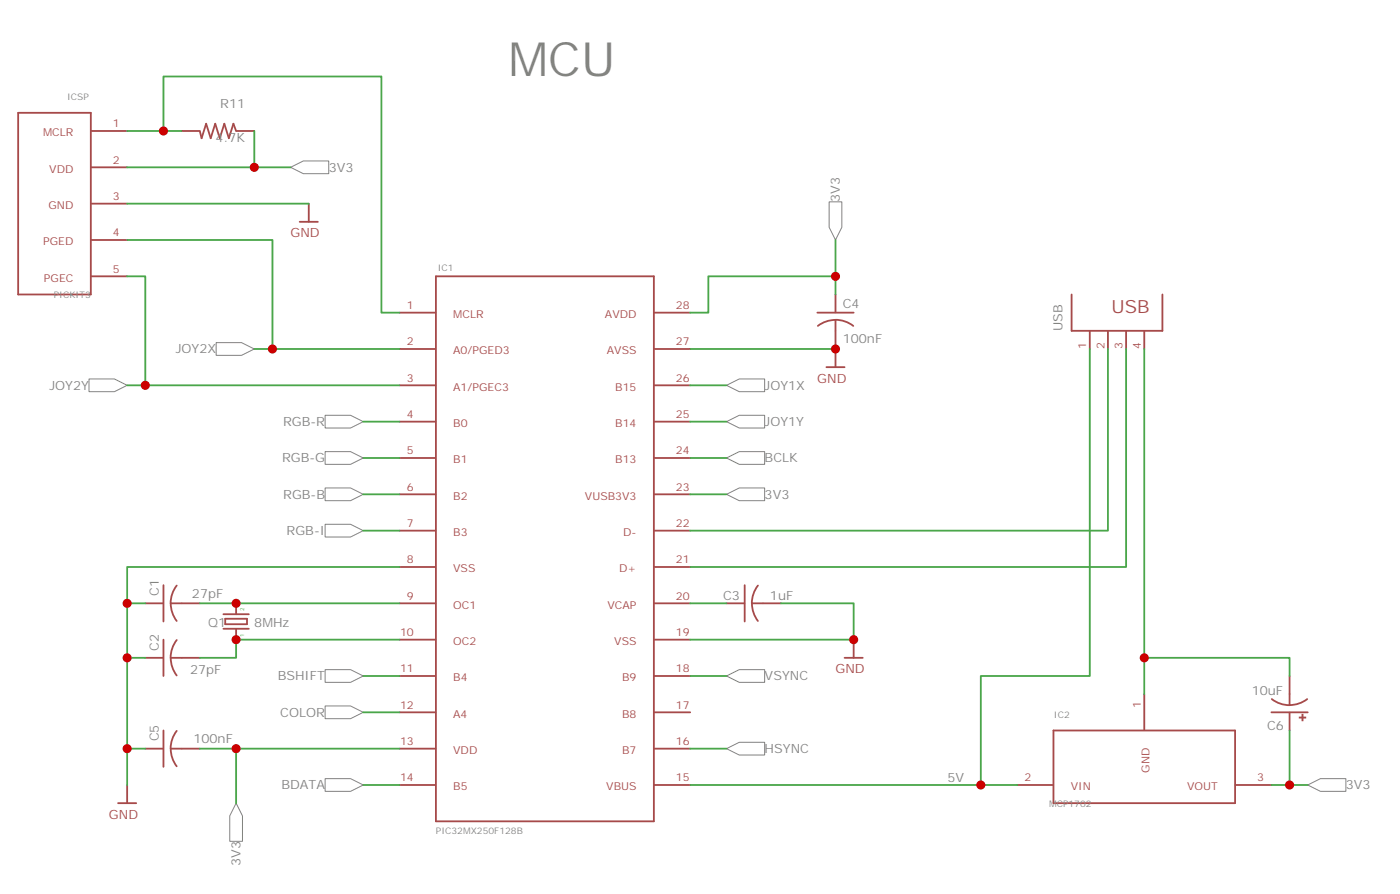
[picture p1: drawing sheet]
<svg xmlns="http://www.w3.org/2000/svg" width="272mm" height="174mm" viewBox="0 0 272 174" stroke-linecap="round" stroke-linejoin="round" font-family="sans-serif">
<path d="M208.1 57.2v7h17.7v-7M211.7 64.3v3.5M215.2 64.3v3.5M218.7 64.3v3.5M222.2 64.3v3.5M43.4 119.3h4.9M45.9 117.2v2.1M43.4 122.1h4.9M43.7 120.2h4.3v1h-4.3zM45.9 122.1v2.1" fill="none" stroke="#a64a4a" stroke-width=".35"/>
<g fill="#a64a4a">
<circle cx="45.9" cy="117.2" r=".18"/>
<circle cx="45.9" cy="124.2" r=".18"/>
</g>
<g fill="none" stroke="#a64a4a" stroke-width=".35">
<path d="M3.5 21.9h14.1v35.3h-14.1zM17.8 25.4h6.9M17.8 32.5h6.9M17.8 39.5h6.9M35.3 25.4h3.4M38.8 25.4l.4 1.4 .8-2.8 .9 2.8 .9-2.8 .9 2.8 .9-2.8 .8 2.8 .9-2.8 .6 1.4M45.9 25.4h3.5M60 39.5v3.6M17.8 53.7h6.9M17.8 46.6h6.9M58.2 43.1h3.5M84.7 53.7h42.3v105.8h-42.3z"/>
<path d="M162.3 57.2v3.5M77.6 60.7h7M77.6 67.8h7M77.6 74.8h7M127.1 60.7h7M127.1 67.8h7M127.1 74.8h7M158.7 60.7h7.1M160.5 71.3h3.5M162.3 62.1l-1.8 .3-1.6 .9M162.3 62.1v2.1M162.3 64.3v7"/>
<path d="M162.3 62.1l1.8 .3 1.6 .9M77.6 81.9h7M77.6 88.9h7M77.6 96h7M127.1 81.9h7M127.1 88.9h7M127.1 96h7M28.2 117.2h3.5M31.7 113.6v7.1M34.3 113.7l-.9 1.6-.3 1.9M35.3 117.2h-2.1l.3 1.8 .8 1.6M35.3 117.2h3.5"/>
<path d="M77.6 117.2h7M77.6 103h7M77.6 110.1h7M127.1 117.2h7M127.1 103h7M127.1 110.1h7M141.1 117.2h3.5M144.6 113.6v7.1M147.2 113.7l-.9 1.6-.3 1.9M148.2 117.2h-2.2l.3 1.8 .9 1.6M148.2 117.2h3.5M28.2 127.7h3.5"/>
<path d="M31.7 124.2v7.1M34.3 124.3l-.9 1.6-.3 1.8M35.3 127.7h-2.1l.3 1.8 .8 1.7M35.3 127.7h3.5M77.6 124.2h7M77.6 131.3h7M77.6 138.3h7M127.1 124.2h7M127.1 131.3h7M127.1 138.3h7M164 127.7h3.6M165.8 124.2v3.5"/>
<path d="M222.2 134.8v6.9M246.9 138.3h7.1M247 135.7l1.6 .9 1.9 .3M250.5 131.3v3.4M250.5 134.8v2.1M250.5 138.4v3.5M253.9 135.8l-1.6 .8-1.8 .3M22.9 156h3.6M24.7 152.4v3.6M28.2 145.4h3.5M31.7 141.9v7M34.3 141.9l-.9 1.7-.3 1.8"/>
<path d="M35.3 145.4h-2.1l.3 1.8 .8 1.6M35.3 145.4h3.5M77.6 152.4h7M77.6 145.4h7M127.1 152.4h7M127.1 145.4h7M197.6 152.4h6.9M204.6 141.9h35.3v14.1h-35.3zM240 152.4h6.9"/>
</g>
<g fill="#a64a4a" stroke="#a64a4a" stroke-width=".19">
<path d="M252.4 139.3h1.2v.1h-1.2z"/>
<path d="M252.9 138.7h.2v1.3h-.2z"/>
</g>
<g fill="#fff" stroke="#828282" stroke-width=".19">
<path d="M63.1 94.8h5l2.5 1.2-2.5 1.2h-5z"/>
<path d="M63.1 87.7h5l2.5 1.2-2.5 1.3h-5z"/>
<path d="M63.1 80.6h5l2.5 1.3-2.5 1.2h-5z"/>
<path d="M63.1 101.8h5l2.5 1.2-2.5 1.3h-5z"/>
<path d="M141.1 74.8l2.5-1.2h4.9v2.5h-4.9z"/>
<path d="M141.1 81.9l2.5-1.3h4.9v2.5h-4.9z"/>
<path d="M17.3 73.6h4.9l2.5 1.2-2.5 1.3h-4.9z"/>
<path d="M42 66.5h4.9l2.5 1.3-2.5 1.2h-4.9z"/>
<path d="M63.1 137.1h5l2.5 1.2-2.5 1.3h-5z"/>
<path d="M141.1 145.4l2.5-1.3h4.9v2.5h-4.9z"/>
<path d="M141.1 131.3l2.5-1.3h4.9v2.5h-4.9z"/>
<path d="M63.1 151.2h5l2.5 1.2-2.5 1.3h-5z"/>
<path d="M141.1 88.9l2.5-1.2h4.9v2.5h-4.9z"/>
<path d="M63.1 130h5l2.5 1.3-2.5 1.2h-5z"/>
<path d="M141.1 96l2.5-1.2h4.9v2.4h-4.9z"/>
<path d="M56.4 32.5l2.5-1.2h5v2.4h-5z"/>
<path d="M45.9 156l1.2 2.4v5h-2.5v-5z"/>
<path d="M254 152.4l2.5-1.2h4.9v2.5h-4.9z"/>
<path d="M161 39.2h2.5v4.9l-1.2 2.5-1.3-2.5z"/>
</g>
<g fill="none" stroke="#4aa64a" stroke-width=".35">
<path d="M24.7 25.4h10.6M24.7 39.5h35.3M24.7 32.5h24.7M31.7 25.4v-10.5h42.4v45.8h3.5M49.4 25.4v7.1h7M24.7 53.7h3.5v21.1h49.4M24.7 46.6h28.2v21.2h24.7M162.3 46.6v7.1h-24.7v7h-3.5M162.3 53.7v3.5M24.7 74.8h3.5M49.4 67.8h3.5M134.1 67.8h28.2"/>
<path d="M134.1 74.8h7M211.7 67.8v63.5h-21.2v21.1M215.2 67.8v35.2h-81.1M218.7 67.8v42.3h-84.6M222.2 67.8v67M70.6 96h7M70.6 88.9h7M70.6 81.9h7M134.1 96h7M134.1 88.9h7M134.1 81.9h7M24.7 117.2h3.5"/>
<path d="M38.8 117.2h38.8M70.6 103h7M77.6 110.1h-52.9v42.3M134.1 117.2h7M151.7 117.2h14.1v7h-31.7M24.7 127.7h3.5M70.6 138.3h7M70.6 131.3h7M77.6 124.2h-31.7v3.5h-7.1M134.1 131.3h7M222.2 127.7h28.3v3.6M24.7 145.4h3.5"/>
<path d="M38.8 145.4h7.1M70.6 152.4h7M77.6 145.4h-31.7v10.6M134.1 152.4h63.5M134.1 145.4h7M246.9 152.4h7.1M250.5 141.9v10.5"/>
</g>
<g fill="#c00">
<circle cx="165.8" cy="124.2" r=".88"/>
<circle cx="24.7" cy="117.2" r=".88"/>
<circle cx="24.7" cy="127.7" r=".88"/>
<circle cx="24.7" cy="145.4" r=".88"/>
<circle cx="28.2" cy="74.8" r=".88"/>
<circle cx="52.9" cy="67.8" r=".88"/>
<circle cx="222.3" cy="127.7" r=".88"/>
<circle cx="49.4" cy="32.5" r=".88"/>
<circle cx="45.9" cy="145.4" r=".88"/>
<circle cx="250.5" cy="152.4" r=".88"/>
<circle cx="162.3" cy="53.7" r=".88"/>
<circle cx="31.8" cy="25.4" r=".88"/>
<circle cx="162.3" cy="67.8" r=".88"/>
<circle cx="190.5" cy="152.4" r=".88"/>
<circle cx="45.9" cy="124.2" r=".88"/>
<circle cx="45.9" cy="117.2" r=".88"/>
</g>
<text font-size="9.2" fill="#838383" x="98.8" y="14.9">MCU</text>
<text font-size="3.5" fill="#a54b4b" x="215.9" y="60.7">USB</text>
<g font-size="2.5" fill="#838383">
<text x="42.8" y="20.9">R11</text>
<text x="41.9" y="27.6">4.7K</text>
<text x="63.9" y="33.4">3V3</text>
<text x="163.1" y="39.2" transform="rotate(-90 163.1 39.2)">3V3</text>
<text x="163.7" y="59.8">C4</text>
<text x="206.4" y="64.2" transform="rotate(-90 206.4 64.2)">USB</text>
<text x="34.1" y="68.6">JOY2X</text>
<text x="163.7" y="66.5">100nF</text>
<text x="9.6" y="75.7">JOY2Y</text>
<text x="148.5" y="75.7">JOY1X</text>
<text x="55" y="82.7">RGB-R</text>
<text x="148.5" y="82.7">JOY1Y</text>
<text x="54.8" y="89.8">RGB-G</text>
<text x="148.5" y="89.8">BCLK</text>
<text x="55" y="96.9">RGB-B</text>
<text x="148.5" y="96.9">3V3</text>
<text x="55.7" y="103.9">RGB-I</text>
<text x="30.9" y="115.7" transform="rotate(-90 30.9 115.7)">C1</text>
<text x="37.3" y="116.1">27pF</text>
<text x="140.4" y="116.5">C3</text>
<text x="149.5" y="116.5">1uF</text>
<text x="40.4" y="121.7">Q1</text>
<text x="49.4" y="121.7">8MHz</text>
<text x="30.9" y="126.3" transform="rotate(-90 30.9 126.3)">C2</text>
<text x="36.9" y="130.9">27pF</text>
<text x="53.9" y="132.1">BSHIFT</text>
<text x="148.5" y="132.1">VSYNC</text>
<text x="243.1" y="135">10uF</text>
<text x="30.9" y="144" transform="rotate(-90 30.9 144)">C5</text>
<text x="54.4" y="139.2">COLOR</text>
<text x="246.1" y="141.7">C6</text>
<text x="37.6" y="144.3">100nF</text>
<text x="148.5" y="146.2">HSYNC</text>
<text x="54.7" y="153.3">BDATA</text>
<text x="184" y="151.9">5V</text>
<text x="261.4" y="153.3">3V3</text>
<text x="46.7" y="168.2" transform="rotate(-90 46.7 168.2)">3V3</text>
</g>
<g font-size="2.5" fill="#a54b4b">
<text x="56.4" y="46.1">GND</text>
<text x="158.7" y="74.3">GND</text>
<text x="162.3" y="130.8">GND</text>
<text x="21.2" y="159">GND</text>
</g>
<g font-size="2.1" fill="#a54b4b">
<text x="8.4" y="26.5">MCLR</text>
<text x="21.9" y="24.7">1</text>
<text x="9.6" y="33.5">VDD</text>
<text x="21.9" y="31.8">2</text>
<text x="9.4" y="40.6">GND</text>
<text x="21.9" y="38.9">3</text>
<text x="8.4" y="47.6">PGED</text>
<text x="21.9" y="45.9">4</text>
<text x="21.9" y="53">5</text>
<text x="8.5" y="54.7">PGEC</text>
<text x="79" y="60">1</text>
<text x="88" y="61.8">MCLR</text>
<text x="117.5" y="61.8">AVDD</text>
<text x="131.3" y="60">28</text>
<text x="79" y="67.1">2</text>
<text x="88" y="68.8">A0/PGED3</text>
<text x="117.9" y="68.8">AVSS</text>
<text x="131.3" y="67.1">27</text>
<text x="211" y="67.7" transform="rotate(-90 211 67.7)">1</text>
<text x="214.5" y="67.7" transform="rotate(-90 214.5 67.7)">2</text>
<text x="218" y="67.7" transform="rotate(-90 218 67.7)">3</text>
<text x="221.6" y="67.7" transform="rotate(-90 221.6 67.7)">4</text>
<text x="79" y="74.1">3</text>
<text x="88" y="75.9">A1/PGEC3</text>
<text x="119.5" y="75.9">B15</text>
<text x="131.3" y="74.1">26</text>
<text x="79" y="81.2">4</text>
<text x="88" y="82.9">B0</text>
<text x="119.5" y="82.9">B14</text>
<text x="131.3" y="81.2">25</text>
<text x="79" y="88.2">5</text>
<text x="88" y="90">B1</text>
<text x="119.5" y="90">B13</text>
<text x="131.3" y="88.2">24</text>
<text x="79" y="95.3">6</text>
<text x="131.3" y="95.3">23</text>
<text x="88" y="97">B2</text>
<text x="113.6" y="97">VUSB3V3</text>
<text x="79" y="102.4">7</text>
<text x="88" y="104.1">B3</text>
<text x="121" y="104.1">D-</text>
<text x="131.3" y="102.4">22</text>
<text x="79" y="109.4">8</text>
<text x="88" y="111.1">VSS</text>
<text x="120.3" y="111.1">D+</text>
<text x="131.3" y="109.4">21</text>
<text x="79" y="116.5">9</text>
<text x="88" y="118.2">OC1</text>
<text x="118" y="118.2">VCAP</text>
<text x="131.3" y="116.5">20</text>
<text x="77.7" y="123.5">10</text>
<text x="88" y="125.3">OC2</text>
<text x="119.3" y="125.3">VSS</text>
<text x="131.3" y="123.5">19</text>
<text x="77.7" y="130.6">11</text>
<text x="131.3" y="130.6">18</text>
<text x="77.7" y="137.6">12</text>
<text x="88" y="132.3">B4</text>
<text x="120.8" y="132.3">B9</text>
<text x="131.3" y="137.6">17</text>
<text x="221.6" y="137.6" transform="rotate(-90 221.6 137.6)">1</text>
<text x="88" y="139.4">A4</text>
<text x="120.8" y="139.4">B8</text>
<text x="77.7" y="144.7">13</text>
<text x="88" y="146.4">VDD</text>
<text x="120.8" y="146.4">B7</text>
<text x="131.3" y="144.7">16</text>
<text x="77.7" y="151.7">14</text>
<text x="88" y="153.5">B5</text>
<text x="117.8" y="153.5">VBUS</text>
<text x="131.3" y="151.7">15</text>
<text x="199" y="151.7">2</text>
<text x="208" y="153.5">VIN</text>
<text x="223.3" y="150.1" transform="rotate(-90 223.3 150.1)">GND</text>
<text x="230.6" y="153.5">VOUT</text>
<text x="244.2" y="151.7">3</text>
</g>
<g font-size="1.8" fill="#838383">
<text x="13" y="19.4">ICSP</text>
<text x="85" y="52.6">IC1</text>
<text x="10.4" y="57.9">PICKIT3</text>
<text x="204.7" y="139.4">IC2</text>
<text x="84.7" y="162">PIC32MX250F128B</text>
<text x="203.8" y="156.7">MCP1702</text>
</g>
<g font-size="1.1" fill="#4ba54b">
<text x="47.4" y="118.6" transform="rotate(-90 47.4 118.6)">2</text>
<text x="47.4" y="123.7" transform="rotate(-90 47.4 123.7)">1</text>
</g>
</svg>
